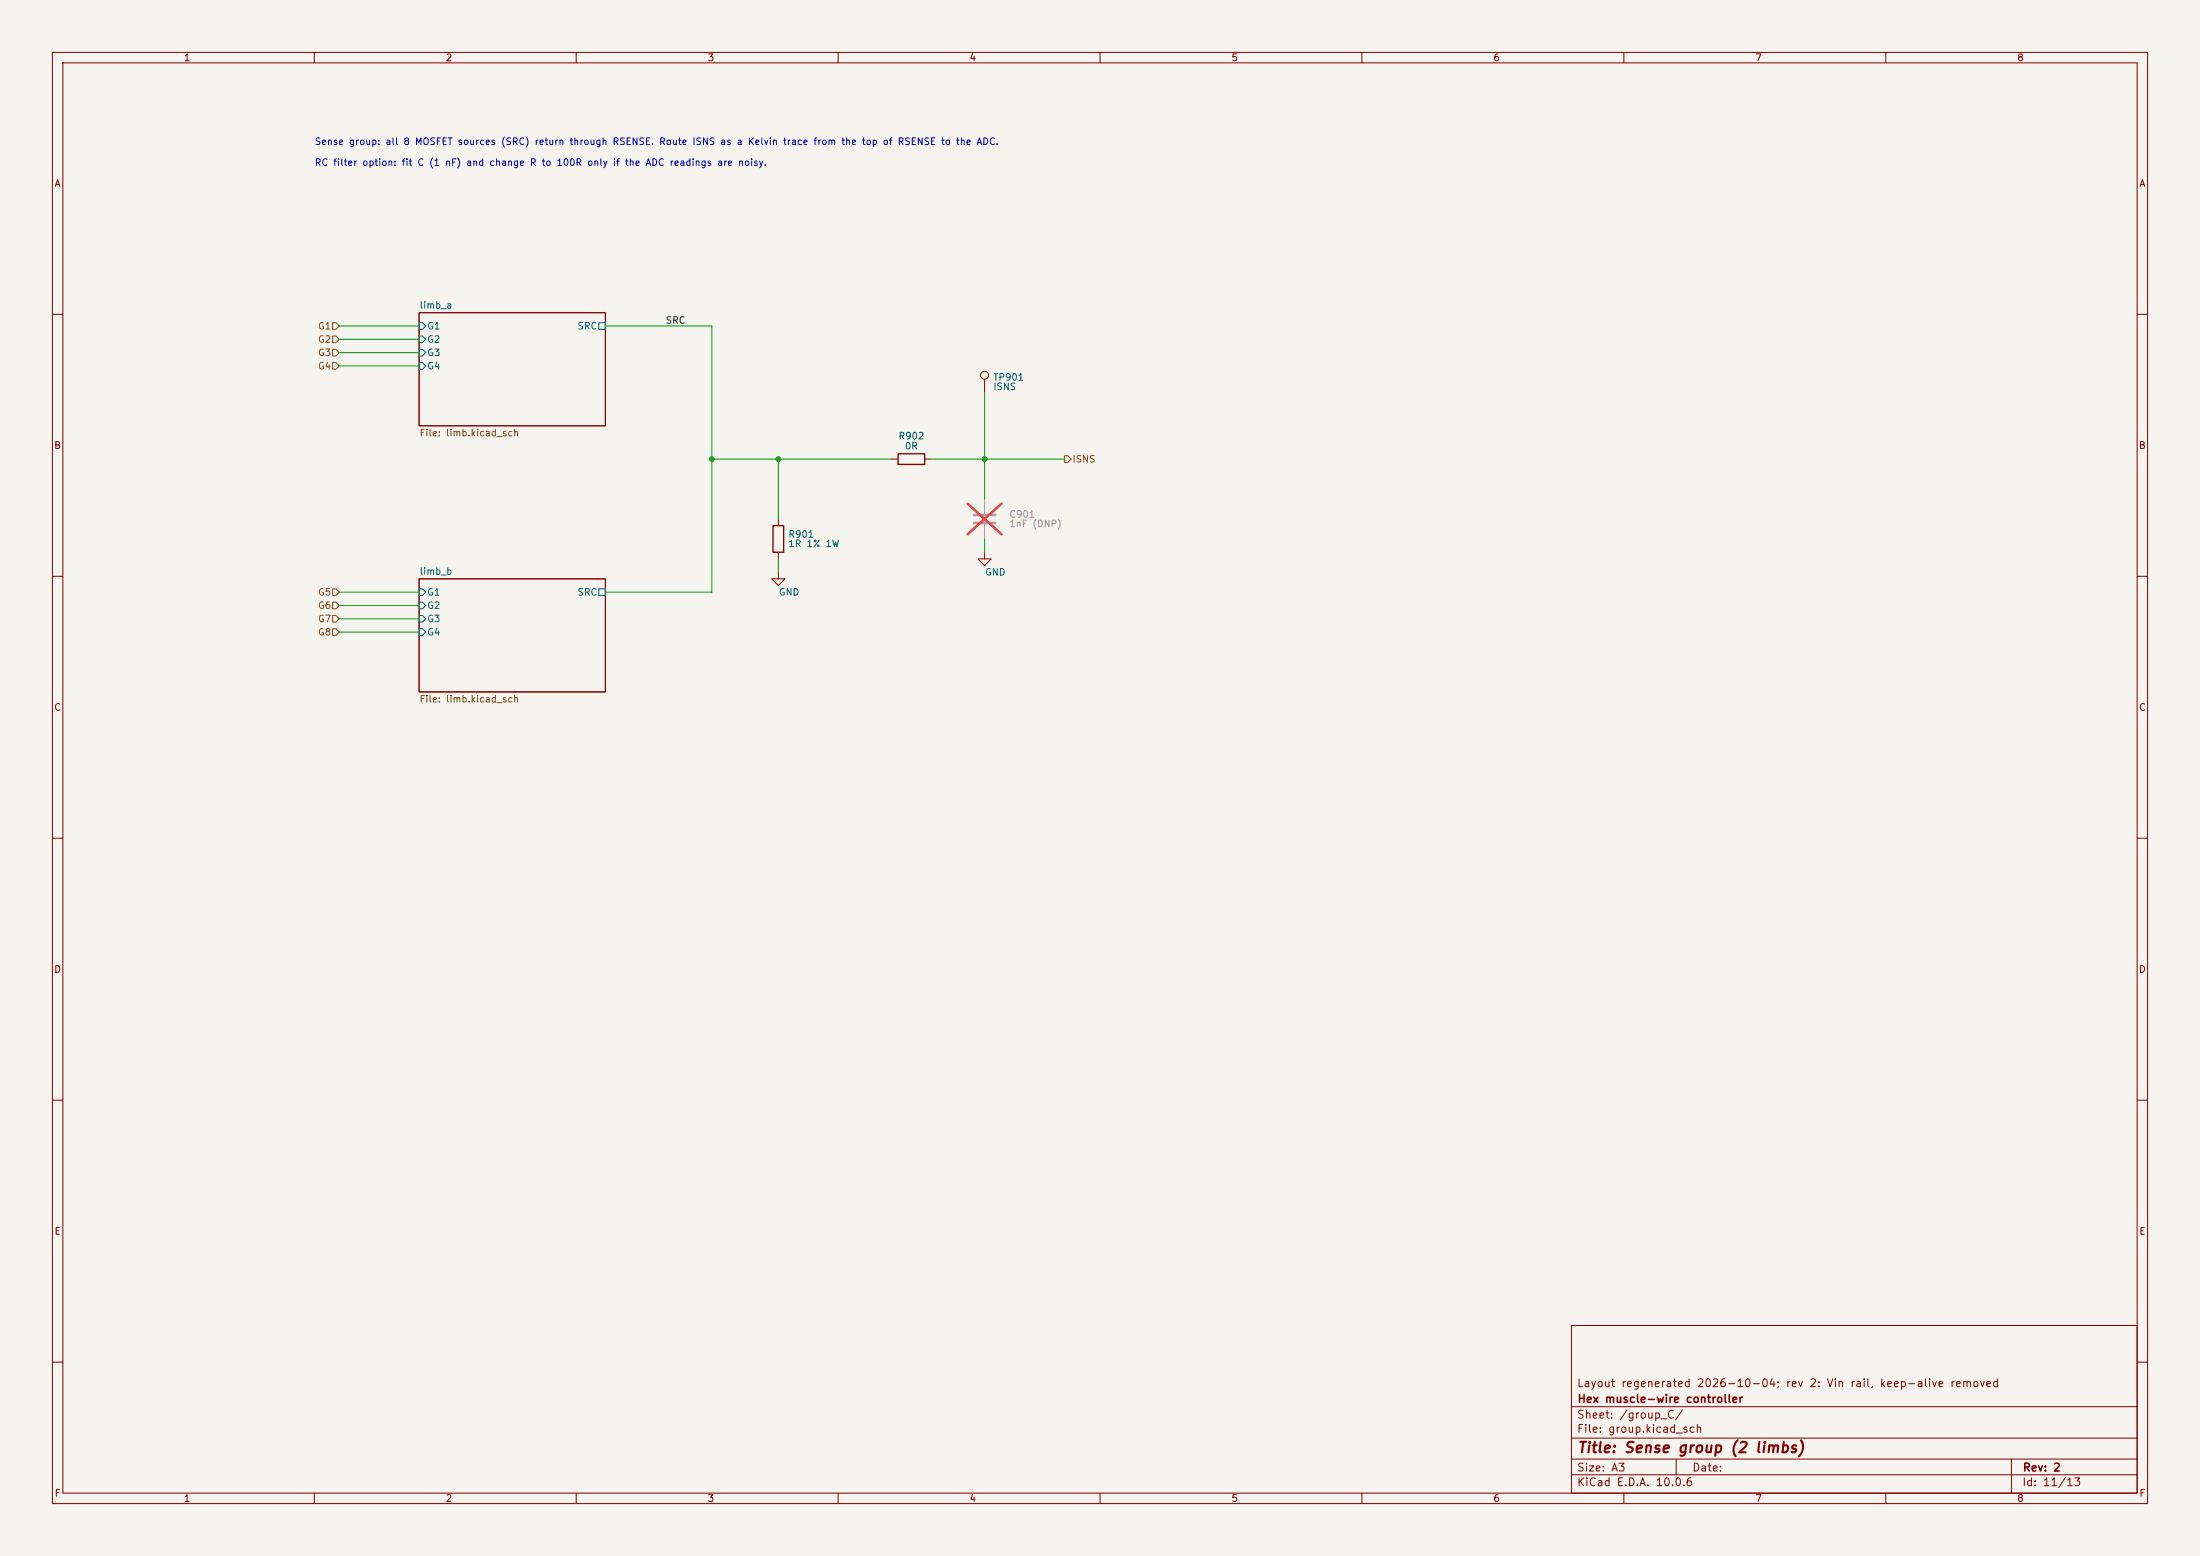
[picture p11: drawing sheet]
<svg xmlns="http://www.w3.org/2000/svg" width="420mm" height="297mm" viewBox="0 0 420 297" stroke-linecap="round" stroke-linejoin="round" font-family="sans-serif">
<path d="M0 0h420v297h-420z" fill="#f5f4ef" stroke="#f5f4ef" stroke-width=".19"/>
<g fill="none" stroke="#840000" stroke-width=".19">
<path d="M10 10h400v277h-400zM12 12h396v273h-396zM60 10v2M110 10v2M160 10v2M210 10v2M260 10v2M310 10v2M360 10v2M80 59.7h35.6v21.6h-35.6zM10 60h2M188 72.4v2.5"/>
<path d="M408 60h2M148.6 99.1v1.2M170.2 87.6h1.2M176.5 87.6h1.3M10 110h2M80 110.5h35.6v21.6h-35.6zM148.6 109.2v1.3h1.3l-1.3 1.3-1.3-1.3h1.3M148.6 105.4v1.3M188 105.4v1.3h1.2l-1.2 1.3-1.3-1.3h1.3M408 110h2M10 160h2M408 160h2"/>
<path d="M10 210h2M408 210h2M300 253h108v32h-108zM10 260h2M300 278.5h108M300 274.5h108M300 268.5h108M320 278.5v3M384 278.5v6.5M408 260h2M60 285v2M110 285v2"/>
<path d="M160 285v2M210 285v2M260 285v2M300 281.5h108M310 285v2M360 285v2"/>
<circle cx="188" cy="71.6" r=".76"/>
</g>
<path d="M80 61.6h.6l.7 .6-.7 .7h-.6zM80 64.1h.6l.7 .7-.7 .6h-.6zM80 66.7h.6l.7 .6-.7 .6h-.6zM80 69.2h.6l.7 .7-.7 .6h-.6zM114.3 61.6h1.3v1.3h-1.3zM80 112.4h.6l.7 .6-.7 .7h-.6zM80 114.9h.6l.7 .7-.7 .6h-.6zM80 117.5h.6l.7 .6-.7 .6h-.6zM114.3 112.4h1.3v1.3h-1.3zM80 120h.6l.7 .7-.7 .6h-.6z" fill="none" stroke="#006464" stroke-width=".19"/>
<path d="M171.4 86.6h5.1v2h-5.1zM147.6 100.3h2v5.1h-2z" fill="none" stroke="#840000" stroke-width=".25"/>
<path d="M185.9 98.3h4.1M185.9 99.8h4.1" fill="none" stroke="#9c9b98" stroke-width=".51"/>
<path d="M188 95.3v2.7M188 100.1v2.8" fill="none" stroke="#9c9b98" stroke-width=".19"/>
<path d="M184.7 96.1l6.5 5.9M191.2 96.1l-6.5 5.9" fill="none" stroke="#e12e31" stroke-width=".46"/>
<path d="M63.5 61.6h.6l.7 .6-.7 .7h-.6zM63.5 64.1h.6l.7 .7-.7 .6h-.6zM63.5 66.7h.6l.7 .6-.7 .6h-.6zM63.5 69.2h.6l.7 .7-.7 .6h-.6zM203.2 87h.6l.7 .6-.7 .7h-.6zM63.5 112.4h.6l.7 .6-.7 .7h-.6zM63.5 114.9h.6l.7 .7-.7 .6h-.6zM63.5 117.5h.6l.7 .6-.7 .6h-.6zM63.5 120h.6l.7 .7-.7 .6h-.6z" fill="none" stroke="#725600" stroke-width=".19"/>
<g fill="none" stroke="#009600" stroke-width=".19">
<path d="M64.8 64.8h15.2M64.8 62.2h15.2M64.8 67.3h15.2M64.8 69.9h15.2M115.6 62.2h20.3v50.8h-20.3M188 74.9v20.4M135.9 87.6h34.3M148.6 87.6v11.5M177.8 87.6h25.4M64.8 113h15.2M64.8 118.1h15.2M64.8 115.6h15.2"/>
<path d="M148.6 106.7v2.5M188 102.9v2.5M64.8 120.7h15.2"/>
</g>
<g fill="#009600" stroke="#009600" stroke-width=".19">
<circle cx="135.9" cy="87.6" r=".46"/>
<circle cx="148.6" cy="87.6" r=".46"/>
<circle cx="188" cy="87.6" r=".46"/>
</g>
<text font-size="2" fill="#840000" x="301" y="277.8">Title: Sense group (2 limbs)</text>
<g font-size="1.5" fill="#840000">
<text x="300.9" y="265.1">Layout regenerated 2026-10-04; rev 2: Vin rail, keep-alive removed</text>
<text x="301" y="268.1">Hex muscle-wire controller</text>
<text x="300.9" y="273.8">File: group.kicad_sch</text>
<text x="300.9" y="271.1">Sheet: /group_C/</text>
<text x="300.9" y="281.2">Size: A3</text>
<text x="322.9" y="281.2">Date:</text>
<text x="386" y="281.2">Rev: 2</text>
<text x="300.9" y="284">KiCad E.D.A. 10.0.6</text>
<text x="385.9" y="284">Id: 11/13</text>
</g>
<g font-size="1.3" fill="#840000">
<text x="35" y="12">1</text>
<text x="85" y="12">2</text>
<text x="135" y="12">3</text>
<text x="185" y="12">4</text>
<text x="235" y="12">5</text>
<text x="285" y="12">6</text>
<text x="335" y="12">7</text>
<text x="385" y="12">8</text>
<text x="10.3" y="36">A</text>
<text x="408.3" y="36">A</text>
<text x="10.2" y="86">B</text>
<text x="408.2" y="86">B</text>
<text x="10.2" y="136">C</text>
<text x="408.2" y="136">C</text>
<text x="10.2" y="186">D</text>
<text x="408.2" y="186">D</text>
<text x="10.3" y="236">E</text>
<text x="408.3" y="236">E</text>
<text x="10.3" y="286">F</text>
<text x="35" y="287">1</text>
<text x="85" y="287">2</text>
<text x="135" y="287">3</text>
<text x="185" y="287">4</text>
<text x="235" y="287">5</text>
<text x="285" y="287">6</text>
<text x="335" y="287">7</text>
<text x="385" y="287">8</text>
<text x="408.3" y="286">F</text>
</g>
<g font-size="1.3" fill="#0000c2">
<text x="60" y="28">Sense group: all 8 MOSFET sources (SRC) return through RSENSE. Route ISNS as a Kelvin trace from the top of RSENSE to the ADC.</text>
<text x="60" y="32">RC filter option: fit C (1 nF) and change R to 100R only if the ADC readings are noisy.</text>
</g>
<g font-size="1.3" fill="#006464">
<text x="80" y="59.2">limb_a</text>
<text x="81.4" y="63.2">G1</text>
<text x="81.4" y="65.7">G2</text>
<text x="110.1" y="63.2">SRC</text>
<text x="81.4" y="68.3">G3</text>
<text x="81.4" y="70.8">G4</text>
<text x="189.5" y="73">TP901</text>
<text x="189.5" y="74.8">ISNS</text>
<text x="171.4" y="84.2">R902</text>
<text x="172.6" y="86.1">0R</text>
<text x="150.4" y="102.9">R901</text>
<text x="150.4" y="104.7">1R 1% 1W</text>
<text x="80" y="110">limb_b</text>
<text x="81.4" y="114">G1</text>
<text x="110.1" y="114">SRC</text>
<text x="148.6" y="114">GND</text>
<text x="187.9" y="110.2">GND</text>
<text x="81.4" y="116.5">G2</text>
<text x="81.4" y="119.1">G3</text>
<text x="81.4" y="121.6">G4</text>
</g>
<g font-size="1.3" fill="#725600">
<text x="60.6" y="63.2">G1</text>
<text x="60.6" y="65.7">G2</text>
<text x="60.6" y="68.3">G3</text>
<text x="60.6" y="70.8">G4</text>
<text x="80" y="83.6">File: limb.kicad_sch</text>
<text x="204.6" y="88.6">ISNS</text>
<text x="60.6" y="114">G5</text>
<text x="60.6" y="116.5">G6</text>
<text x="60.6" y="119.1">G7</text>
<text x="60.6" y="121.6">G8</text>
<text x="80" y="134.4">File: limb.kicad_sch</text>
</g>
<text font-size="1.3" fill="#0f0f0f" x="127" y="62.1">SRC</text>
<g font-size="1.3" fill="#939391">
<text x="192.6" y="99.1">C901</text>
<text x="192.6" y="100.9">1nF (DNP)</text>
</g>
</svg>
